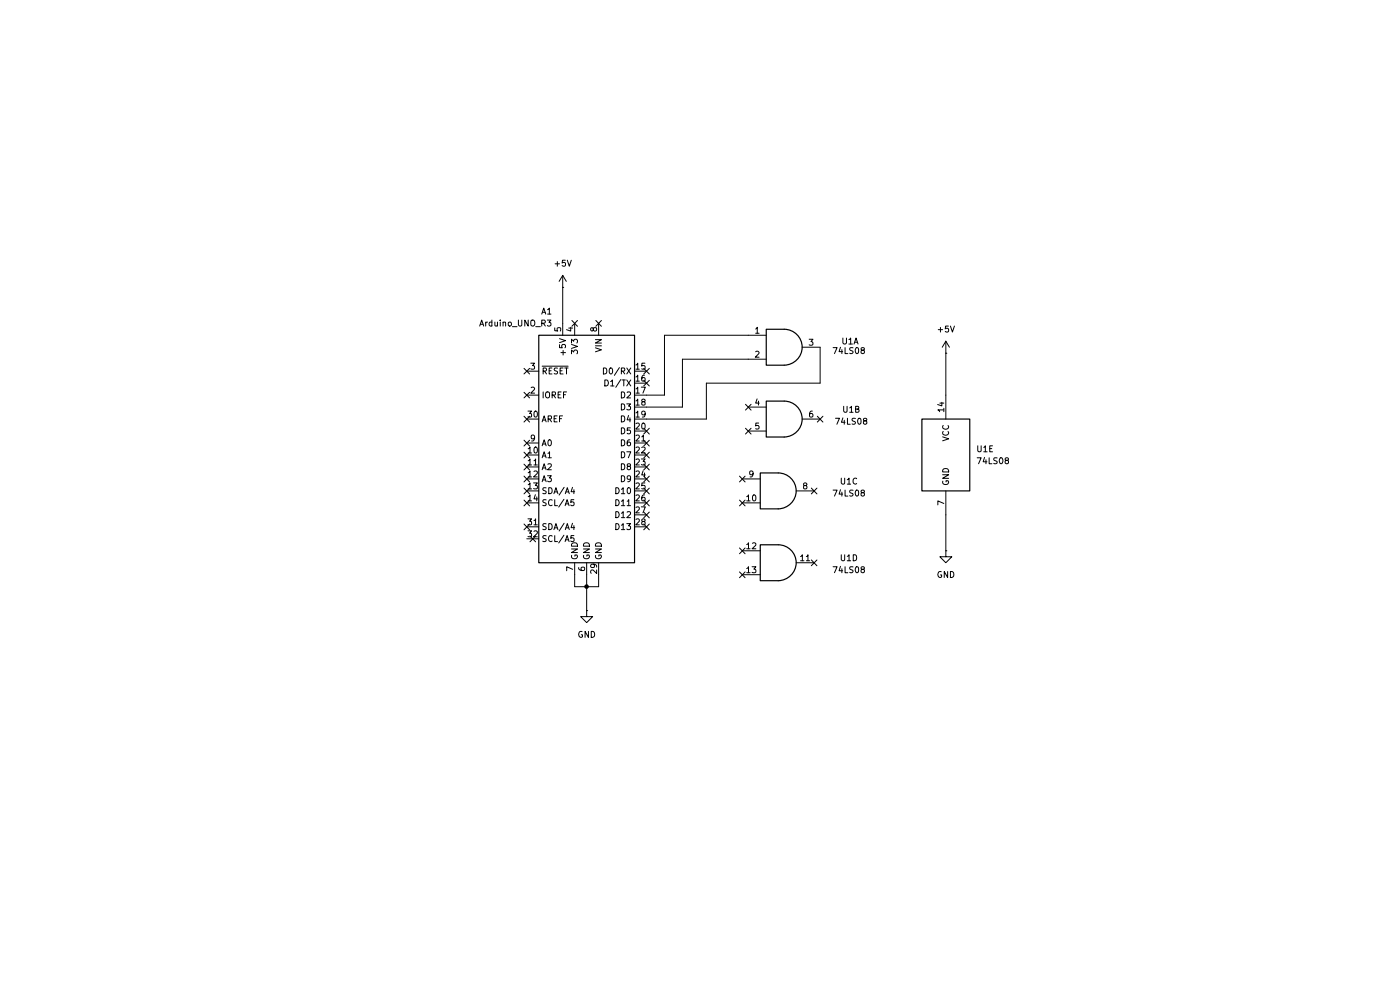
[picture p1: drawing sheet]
(kicad_sch
 (version 20260306)
 (generator "eeschema")
 (generator_version "10.0")
 (paper "A4")
 (lib_symbols
  (symbol "74xx:74LS08"
   (body_styles demorgan)
   (pin_names
    (offset 1.016)) (exclude_from_sim no) (in_bom yes) (on_board yes)
   (in_pos_files yes)
   (duplicate_pin_numbers_are_jumpers no)
   (property "Reference" "U" (at 0 1.27 0) (show_name no) (do_not_autoplace no) (effects (font (size 1.27 1.27))))
   (property "Value" "74LS08" (at 0 -1.27 0) (show_name no) (do_not_autoplace no) (effects (font (size 1.27 1.27))))
   (property "Footprint" "" (at 0 0 0) (show_name no) (do_not_autoplace no) (hide yes) (effects (font (size 1.27 1.27))))
   (property "Datasheet" "http://www.ti.com/lit/gpn/sn74LS08" (at 0 0 0) (show_name no) (do_not_autoplace no) (hide yes) (effects (font (size 1.27 1.27))))
   (property "Description" "Quad And2" (at 0 0 0) (show_name no) (do_not_autoplace no) (hide yes) (effects (font (size 1.27 1.27))))
   (property "ki_locked" "" (at 0 0 0) (show_name no) (do_not_autoplace no) (effects (font (size 1.27 1.27))))
   (symbol "74LS08_1_1"
    (arc (start 0 3.81) (mid 3.7934 0) (end 0 -3.81) (stroke (width 0.254) (type default)) (fill (type background)))
    (polyline (pts (xy 0 3.81) (xy -3.81 3.81) (xy -3.81 -3.81) (xy 0 -3.81)) (stroke (width 0.254) (type default)) (fill (type background)))
    (pin input line (at -7.62 2.54 0) (length 3.81) (name "" (effects (font (size 1.27 1.27)))) (number "1" (effects (font (size 1.27 1.27)))))
    (pin input line (at -7.62 -2.54 0) (length 3.81) (name "" (effects (font (size 1.27 1.27)))) (number "2" (effects (font (size 1.27 1.27)))))
    (pin output line (at 7.62 0 180) (length 3.81) (name "" (effects (font (size 1.27 1.27)))) (number "3" (effects (font (size 1.27 1.27))))))
   (symbol "74LS08_1_2"
    (arc (start -3.81 3.81) (mid -2.589 0) (end -3.81 -3.81) (stroke (width 0.254) (type default)) (fill (type none)))
    (polyline (pts (xy -3.81 3.81) (xy -0.635 3.81)) (stroke (width 0.254) (type default)) (fill (type background)))
    (polyline (pts (xy -3.81 -3.81) (xy -0.635 -3.81)) (stroke (width 0.254) (type default)) (fill (type background)))
    (arc (start 3.81 0) (mid 2.1855 -2.584) (end -0.6096 -3.81) (stroke (width 0.254) (type default)) (fill (type background)))
    (arc (start -0.6096 3.81) (mid 2.1928 2.5924) (end 3.81 0) (stroke (width 0.254) (type default)) (fill (type background)))
    (polyline (pts (xy -0.635 3.81) (xy -3.81 3.81) (xy -3.81 3.81) (xy -3.556 3.4036) (xy -3.0226 2.2606) (xy -2.6924 1.0414) (xy -2.6162 -0.254) (xy -2.7686 -1.4986) (xy -3.175 -2.7178) (xy -3.81 -3.81) (xy -3.81 -3.81) (xy -0.635 -3.81)) (stroke (width -25.4) (type default)) (fill (type background)))
    (pin input inverted (at -7.62 2.54 0) (length 4.318) (name "" (effects (font (size 1.27 1.27)))) (number "1" (effects (font (size 1.27 1.27)))))
    (pin input inverted (at -7.62 -2.54 0) (length 4.318) (name "" (effects (font (size 1.27 1.27)))) (number "2" (effects (font (size 1.27 1.27)))))
    (pin output inverted (at 7.62 0 180) (length 3.81) (name "" (effects (font (size 1.27 1.27)))) (number "3" (effects (font (size 1.27 1.27))))))
   (symbol "74LS08_2_1"
    (arc (start 0 3.81) (mid 3.7934 0) (end 0 -3.81) (stroke (width 0.254) (type default)) (fill (type background)))
    (polyline (pts (xy 0 3.81) (xy -3.81 3.81) (xy -3.81 -3.81) (xy 0 -3.81)) (stroke (width 0.254) (type default)) (fill (type background)))
    (pin input line (at -7.62 2.54 0) (length 3.81) (name "" (effects (font (size 1.27 1.27)))) (number "4" (effects (font (size 1.27 1.27)))))
    (pin input line (at -7.62 -2.54 0) (length 3.81) (name "" (effects (font (size 1.27 1.27)))) (number "5" (effects (font (size 1.27 1.27)))))
    (pin output line (at 7.62 0 180) (length 3.81) (name "" (effects (font (size 1.27 1.27)))) (number "6" (effects (font (size 1.27 1.27))))))
   (symbol "74LS08_2_2"
    (arc (start -3.81 3.81) (mid -2.589 0) (end -3.81 -3.81) (stroke (width 0.254) (type default)) (fill (type none)))
    (polyline (pts (xy -3.81 3.81) (xy -0.635 3.81)) (stroke (width 0.254) (type default)) (fill (type background)))
    (polyline (pts (xy -3.81 -3.81) (xy -0.635 -3.81)) (stroke (width 0.254) (type default)) (fill (type background)))
    (arc (start 3.81 0) (mid 2.1855 -2.584) (end -0.6096 -3.81) (stroke (width 0.254) (type default)) (fill (type background)))
    (arc (start -0.6096 3.81) (mid 2.1928 2.5924) (end 3.81 0) (stroke (width 0.254) (type default)) (fill (type background)))
    (polyline (pts (xy -0.635 3.81) (xy -3.81 3.81) (xy -3.81 3.81) (xy -3.556 3.4036) (xy -3.0226 2.2606) (xy -2.6924 1.0414) (xy -2.6162 -0.254) (xy -2.7686 -1.4986) (xy -3.175 -2.7178) (xy -3.81 -3.81) (xy -3.81 -3.81) (xy -0.635 -3.81)) (stroke (width -25.4) (type default)) (fill (type background)))
    (pin input inverted (at -7.62 2.54 0) (length 4.318) (name "" (effects (font (size 1.27 1.27)))) (number "4" (effects (font (size 1.27 1.27)))))
    (pin input inverted (at -7.62 -2.54 0) (length 4.318) (name "" (effects (font (size 1.27 1.27)))) (number "5" (effects (font (size 1.27 1.27)))))
    (pin output inverted (at 7.62 0 180) (length 3.81) (name "" (effects (font (size 1.27 1.27)))) (number "6" (effects (font (size 1.27 1.27))))))
   (symbol "74LS08_3_1"
    (arc (start 0 3.81) (mid 3.7934 0) (end 0 -3.81) (stroke (width 0.254) (type default)) (fill (type background)))
    (polyline (pts (xy 0 3.81) (xy -3.81 3.81) (xy -3.81 -3.81) (xy 0 -3.81)) (stroke (width 0.254) (type default)) (fill (type background)))
    (pin output line (at 7.62 0 180) (length 3.81) (name "" (effects (font (size 1.27 1.27)))) (number "8" (effects (font (size 1.27 1.27)))))
    (pin input line (at -7.62 2.54 0) (length 3.81) (name "" (effects (font (size 1.27 1.27)))) (number "9" (effects (font (size 1.27 1.27)))))
    (pin input line (at -7.62 -2.54 0) (length 3.81) (name "" (effects (font (size 1.27 1.27)))) (number "10" (effects (font (size 1.27 1.27))))))
   (symbol "74LS08_3_2"
    (arc (start -3.81 3.81) (mid -2.589 0) (end -3.81 -3.81) (stroke (width 0.254) (type default)) (fill (type none)))
    (polyline (pts (xy -3.81 3.81) (xy -0.635 3.81)) (stroke (width 0.254) (type default)) (fill (type background)))
    (polyline (pts (xy -3.81 -3.81) (xy -0.635 -3.81)) (stroke (width 0.254) (type default)) (fill (type background)))
    (arc (start 3.81 0) (mid 2.1855 -2.584) (end -0.6096 -3.81) (stroke (width 0.254) (type default)) (fill (type background)))
    (arc (start -0.6096 3.81) (mid 2.1928 2.5924) (end 3.81 0) (stroke (width 0.254) (type default)) (fill (type background)))
    (polyline (pts (xy -0.635 3.81) (xy -3.81 3.81) (xy -3.81 3.81) (xy -3.556 3.4036) (xy -3.0226 2.2606) (xy -2.6924 1.0414) (xy -2.6162 -0.254) (xy -2.7686 -1.4986) (xy -3.175 -2.7178) (xy -3.81 -3.81) (xy -3.81 -3.81) (xy -0.635 -3.81)) (stroke (width -25.4) (type default)) (fill (type background)))
    (pin output inverted (at 7.62 0 180) (length 3.81) (name "" (effects (font (size 1.27 1.27)))) (number "8" (effects (font (size 1.27 1.27)))))
    (pin input inverted (at -7.62 2.54 0) (length 4.318) (name "" (effects (font (size 1.27 1.27)))) (number "9" (effects (font (size 1.27 1.27)))))
    (pin input inverted (at -7.62 -2.54 0) (length 4.318) (name "" (effects (font (size 1.27 1.27)))) (number "10" (effects (font (size 1.27 1.27))))))
   (symbol "74LS08_4_1"
    (arc (start 0 3.81) (mid 3.7934 0) (end 0 -3.81) (stroke (width 0.254) (type default)) (fill (type background)))
    (polyline (pts (xy 0 3.81) (xy -3.81 3.81) (xy -3.81 -3.81) (xy 0 -3.81)) (stroke (width 0.254) (type default)) (fill (type background)))
    (pin output line (at 7.62 0 180) (length 3.81) (name "" (effects (font (size 1.27 1.27)))) (number "11" (effects (font (size 1.27 1.27)))))
    (pin input line (at -7.62 2.54 0) (length 3.81) (name "" (effects (font (size 1.27 1.27)))) (number "12" (effects (font (size 1.27 1.27)))))
    (pin input line (at -7.62 -2.54 0) (length 3.81) (name "" (effects (font (size 1.27 1.27)))) (number "13" (effects (font (size 1.27 1.27))))))
   (symbol "74LS08_4_2"
    (arc (start -3.81 3.81) (mid -2.589 0) (end -3.81 -3.81) (stroke (width 0.254) (type default)) (fill (type none)))
    (polyline (pts (xy -3.81 3.81) (xy -0.635 3.81)) (stroke (width 0.254) (type default)) (fill (type background)))
    (polyline (pts (xy -3.81 -3.81) (xy -0.635 -3.81)) (stroke (width 0.254) (type default)) (fill (type background)))
    (arc (start 3.81 0) (mid 2.1855 -2.584) (end -0.6096 -3.81) (stroke (width 0.254) (type default)) (fill (type background)))
    (arc (start -0.6096 3.81) (mid 2.1928 2.5924) (end 3.81 0) (stroke (width 0.254) (type default)) (fill (type background)))
    (polyline (pts (xy -0.635 3.81) (xy -3.81 3.81) (xy -3.81 3.81) (xy -3.556 3.4036) (xy -3.0226 2.2606) (xy -2.6924 1.0414) (xy -2.6162 -0.254) (xy -2.7686 -1.4986) (xy -3.175 -2.7178) (xy -3.81 -3.81) (xy -3.81 -3.81) (xy -0.635 -3.81)) (stroke (width -25.4) (type default)) (fill (type background)))
    (pin output inverted (at 7.62 0 180) (length 3.81) (name "" (effects (font (size 1.27 1.27)))) (number "11" (effects (font (size 1.27 1.27)))))
    (pin input inverted (at -7.62 2.54 0) (length 4.318) (name "" (effects (font (size 1.27 1.27)))) (number "12" (effects (font (size 1.27 1.27)))))
    (pin input inverted (at -7.62 -2.54 0) (length 4.318) (name "" (effects (font (size 1.27 1.27)))) (number "13" (effects (font (size 1.27 1.27))))))
   (symbol "74LS08_5_0"
    (pin power_in line (at 0 -12.7 90) (length 5.08) (name "GND" (effects (font (size 1.27 1.27)))) (number "7" (effects (font (size 1.27 1.27)))))
    (pin power_in line (at 0 12.7 270) (length 5.08) (name "VCC" (effects (font (size 1.27 1.27)))) (number "14" (effects (font (size 1.27 1.27))))))
   (symbol "74LS08_5_1"
    (rectangle (start -5.08 7.62) (end 5.08 -7.62) (stroke (width 0.254) (type default)) (fill (type background))))
   (embedded_fonts no))
  (symbol "MCU_Module:Arduino_UNO_R3" (exclude_from_sim no) (in_bom yes) (on_board yes)
   (in_pos_files yes)
   (duplicate_pin_numbers_are_jumpers no)
   (property "Reference" "A" (at -10.16 23.495 0) (show_name no) (do_not_autoplace no) (effects (font (size 1.27 1.27)) (justify left bottom)))
   (property "Value" "Arduino_UNO_R3" (at 5.08 -26.67 0) (show_name no) (do_not_autoplace no) (effects (font (size 1.27 1.27)) (justify left top)))
   (property "Footprint" "Module:Arduino_UNO_R3" (at 0 0 0) (show_name no) (do_not_autoplace no) (hide yes) (effects (font (size 1.27 1.27)
    (italic yes))))
   (property "Datasheet" "https://www.arduino.cc/en/Main/arduinoBoardUno" (at 0 0 0) (show_name no) (do_not_autoplace no) (hide yes) (effects (font (size 1.27 1.27))))
   (property "Description" "Arduino UNO Microcontroller Module, release 3" (at 0 0 0) (show_name no) (do_not_autoplace no) (hide yes) (effects (font (size 1.27 1.27))))
   (symbol "Arduino_UNO_R3_0_1"
    (rectangle (start -10.16 22.86) (end 10.16 -25.4) (stroke (width 0.254) (type default)) (fill (type background))))
   (symbol "Arduino_UNO_R3_1_1"
    (pin no_connect line (at -10.16 -20.32 0) (length 2.54) (hide yes) (name "NC" (effects (font (size 1.27 1.27)))) (number "1" (effects (font (size 1.27 1.27)))))
    (pin output line (at 12.7 10.16 180) (length 2.54) (name "IOREF" (effects (font (size 1.27 1.27)))) (number "2" (effects (font (size 1.27 1.27)))))
    (pin input line (at 12.7 15.24 180) (length 2.54) (name "~{RESET}" (effects (font (size 1.27 1.27)))) (number "3" (effects (font (size 1.27 1.27)))))
    (pin power_out line (at 2.54 25.4 270) (length 2.54) (name "3V3" (effects (font (size 1.27 1.27)))) (number "4" (effects (font (size 1.27 1.27)))))
    (pin power_out line (at 5.08 25.4 270) (length 2.54) (name "+5V" (effects (font (size 1.27 1.27)))) (number "5" (effects (font (size 1.27 1.27)))))
    (pin power_in line (at 0 -27.94 90) (length 2.54) (name "GND" (effects (font (size 1.27 1.27)))) (number "6" (effects (font (size 1.27 1.27)))))
    (pin power_in line (at 2.54 -27.94 90) (length 2.54) (name "GND" (effects (font (size 1.27 1.27)))) (number "7" (effects (font (size 1.27 1.27)))))
    (pin power_in line (at -2.54 25.4 270) (length 2.54) (name "VIN" (effects (font (size 1.27 1.27)))) (number "8" (effects (font (size 1.27 1.27)))))
    (pin bidirectional line (at 12.7 0 180) (length 2.54) (name "A0" (effects (font (size 1.27 1.27)))) (number "9" (effects (font (size 1.27 1.27)))))
    (pin bidirectional line (at 12.7 -2.54 180) (length 2.54) (name "A1" (effects (font (size 1.27 1.27)))) (number "10" (effects (font (size 1.27 1.27)))))
    (pin bidirectional line (at 12.7 -5.08 180) (length 2.54) (name "A2" (effects (font (size 1.27 1.27)))) (number "11" (effects (font (size 1.27 1.27)))))
    (pin bidirectional line (at 12.7 -7.62 180) (length 2.54) (name "A3" (effects (font (size 1.27 1.27)))) (number "12" (effects (font (size 1.27 1.27)))))
    (pin bidirectional line (at 12.7 -10.16 180) (length 2.54) (name "SDA/A4" (effects (font (size 1.27 1.27)))) (number "13" (effects (font (size 1.27 1.27)))))
    (pin bidirectional line (at 12.7 -12.7 180) (length 2.54) (name "SCL/A5" (effects (font (size 1.27 1.27)))) (number "14" (effects (font (size 1.27 1.27)))))
    (pin bidirectional line (at -12.7 15.24 0) (length 2.54) (name "D0/RX" (effects (font (size 1.27 1.27)))) (number "15" (effects (font (size 1.27 1.27)))))
    (pin bidirectional line (at -12.7 12.7 0) (length 2.54) (name "D1/TX" (effects (font (size 1.27 1.27)))) (number "16" (effects (font (size 1.27 1.27)))))
    (pin bidirectional line (at -12.7 10.16 0) (length 2.54) (name "D2" (effects (font (size 1.27 1.27)))) (number "17" (effects (font (size 1.27 1.27)))))
    (pin bidirectional line (at -12.7 7.62 0) (length 2.54) (name "D3" (effects (font (size 1.27 1.27)))) (number "18" (effects (font (size 1.27 1.27)))))
    (pin bidirectional line (at -12.7 5.08 0) (length 2.54) (name "D4" (effects (font (size 1.27 1.27)))) (number "19" (effects (font (size 1.27 1.27)))))
    (pin bidirectional line (at -12.7 2.54 0) (length 2.54) (name "D5" (effects (font (size 1.27 1.27)))) (number "20" (effects (font (size 1.27 1.27)))))
    (pin bidirectional line (at -12.7 0 0) (length 2.54) (name "D6" (effects (font (size 1.27 1.27)))) (number "21" (effects (font (size 1.27 1.27)))))
    (pin bidirectional line (at -12.7 -2.54 0) (length 2.54) (name "D7" (effects (font (size 1.27 1.27)))) (number "22" (effects (font (size 1.27 1.27)))))
    (pin bidirectional line (at -12.7 -5.08 0) (length 2.54) (name "D8" (effects (font (size 1.27 1.27)))) (number "23" (effects (font (size 1.27 1.27)))))
    (pin bidirectional line (at -12.7 -7.62 0) (length 2.54) (name "D9" (effects (font (size 1.27 1.27)))) (number "24" (effects (font (size 1.27 1.27)))))
    (pin bidirectional line (at -12.7 -10.16 0) (length 2.54) (name "D10" (effects (font (size 1.27 1.27)))) (number "25" (effects (font (size 1.27 1.27)))))
    (pin bidirectional line (at -12.7 -12.7 0) (length 2.54) (name "D11" (effects (font (size 1.27 1.27)))) (number "26" (effects (font (size 1.27 1.27)))))
    (pin bidirectional line (at -12.7 -15.24 0) (length 2.54) (name "D12" (effects (font (size 1.27 1.27)))) (number "27" (effects (font (size 1.27 1.27)))))
    (pin bidirectional line (at -12.7 -17.78 0) (length 2.54) (name "D13" (effects (font (size 1.27 1.27)))) (number "28" (effects (font (size 1.27 1.27)))))
    (pin power_in line (at -2.54 -27.94 90) (length 2.54) (name "GND" (effects (font (size 1.27 1.27)))) (number "29" (effects (font (size 1.27 1.27)))))
    (pin input line (at 12.7 5.08 180) (length 2.54) (name "AREF" (effects (font (size 1.27 1.27)))) (number "30" (effects (font (size 1.27 1.27)))))
    (pin bidirectional line (at 12.7 -17.78 180) (length 2.54) (name "SDA/A4" (effects (font (size 1.27 1.27)))) (number "31" (effects (font (size 1.27 1.27)))))
    (pin bidirectional line (at 12.7 -20.32 180) (length 2.54) (name "SCL/A5" (effects (font (size 1.27 1.27)))) (number "32" (effects (font (size 1.27 1.27))))))
   (embedded_fonts no))
  (symbol "power:+5V"
   (power global)
   (pin_numbers (hide yes))
   (pin_names
    (offset 0) (hide yes)) (exclude_from_sim no) (in_bom yes) (on_board yes)
   (in_pos_files yes)
   (duplicate_pin_numbers_are_jumpers no)
   (property "Reference" "#PWR" (at 0 -3.81 0) (show_name no) (do_not_autoplace no) (hide yes) (effects (font (size 1.27 1.27))))
   (property "Value" "+5V" (at 0 3.556 0) (show_name no) (do_not_autoplace no) (effects (font (size 1.27 1.27))))
   (property "Footprint" "" (at 0 0 0) (show_name no) (do_not_autoplace no) (hide yes) (effects (font (size 1.27 1.27))))
   (property "Datasheet" "" (at 0 0 0) (show_name no) (do_not_autoplace no) (hide yes) (effects (font (size 1.27 1.27))))
   (property "Description" "Power symbol creates a global label with name \"+5V\"" (at 0 0 0) (show_name no) (do_not_autoplace no) (hide yes) (effects (font (size 1.27 1.27))))
   (symbol "+5V_0_1"
    (polyline (pts (xy -0.762 1.27) (xy 0 2.54)) (stroke (width 0) (type default)) (fill (type none)))
    (polyline (pts (xy 0 2.54) (xy 0.762 1.27)) (stroke (width 0) (type default)) (fill (type none)))
    (polyline (pts (xy 0 0) (xy 0 2.54)) (stroke (width 0) (type default)) (fill (type none))))
   (symbol "+5V_1_1"
    (pin power_in line (at 0 0 90) (length 0) (name "" (effects (font (size 1.27 1.27)))) (number "1" (effects (font (size 1.27 1.27))))))
   (embedded_fonts no))
  (symbol "power:GND"
   (power global)
   (pin_numbers (hide yes))
   (pin_names
    (offset 0) (hide yes)) (exclude_from_sim no) (in_bom yes) (on_board yes)
   (in_pos_files yes)
   (duplicate_pin_numbers_are_jumpers no)
   (property "Reference" "#PWR" (at 0 -6.35 0) (show_name no) (do_not_autoplace no) (hide yes) (effects (font (size 1.27 1.27))))
   (property "Value" "GND" (at 0 -3.81 0) (show_name no) (do_not_autoplace no) (effects (font (size 1.27 1.27))))
   (property "Footprint" "" (at 0 0 0) (show_name no) (do_not_autoplace no) (hide yes) (effects (font (size 1.27 1.27))))
   (property "Datasheet" "" (at 0 0 0) (show_name no) (do_not_autoplace no) (hide yes) (effects (font (size 1.27 1.27))))
   (property "Description" "Power symbol creates a global label with name \"GND\" , ground" (at 0 0 0) (show_name no) (do_not_autoplace no) (hide yes) (effects (font (size 1.27 1.27))))
   (symbol "GND_0_1"
    (polyline (pts (xy 0 0) (xy 0 -1.27) (xy 1.27 -1.27) (xy 0 -2.54) (xy -1.27 -1.27) (xy 0 -1.27)) (stroke (width 0) (type default)) (fill (type none))))
   (symbol "GND_1_1"
    (pin power_in line (at 0 0 270) (length 0) (name "" (effects (font (size 1.27 1.27)))) (number "1" (effects (font (size 1.27 1.27))))))
   (embedded_fonts no)))
 (junction
  (at 124.46 124.46)
  (diameter 0)
  (color 0 0 0 0))
 (no_connect
  (at 111.76 99.06))
 (no_connect
  (at 137.16 91.44))
 (no_connect
  (at 158.75 86.36))
 (no_connect
  (at 157.48 121.92))
 (no_connect
  (at 137.16 111.76))
 (no_connect
  (at 137.16 81.28))
 (no_connect
  (at 111.76 78.74))
 (no_connect
  (at 173.99 88.9))
 (no_connect
  (at 111.76 104.14))
 (no_connect
  (at 137.16 96.52))
 (no_connect
  (at 113.03 114.3))
 (no_connect
  (at 137.16 93.98))
 (no_connect
  (at 137.16 104.14))
 (no_connect
  (at 111.76 106.68))
 (no_connect
  (at 121.92 68.58))
 (no_connect
  (at 172.72 119.38))
 (no_connect
  (at 157.48 116.84))
 (no_connect
  (at 137.16 78.74))
 (no_connect
  (at 137.16 101.6))
 (no_connect
  (at 111.76 88.9))
 (no_connect
  (at 111.76 83.82))
 (no_connect
  (at 158.75 91.44))
 (no_connect
  (at 111.76 101.6))
 (no_connect
  (at 137.16 99.06))
 (no_connect
  (at 111.76 96.52))
 (no_connect
  (at 111.76 93.98))
 (no_connect
  (at 111.76 111.76))
 (no_connect
  (at 137.16 109.22))
 (no_connect
  (at 172.72 104.14))
 (no_connect
  (at 157.48 101.6))
 (no_connect
  (at 137.16 106.68))
 (no_connect
  (at 157.48 106.68))
 (no_connect
  (at 127 68.58))
 (wire
  (pts (xy 173.99 81.28) (xy 173.99 73.66))
  (stroke (width 0) (type default)))
 (wire
  (pts (xy 124.46 124.46) (xy 124.46 129.54))
  (stroke (width 0) (type default)))
 (wire
  (pts (xy 121.92 124.46) (xy 124.46 124.46))
  (stroke (width 0) (type default)))
 (wire
  (pts (xy 119.38 60.96) (xy 119.38 68.58))
  (stroke (width 0) (type default)))
 (wire
  (pts (xy 124.46 121.92) (xy 124.46 124.46))
  (stroke (width 0) (type default)))
 (wire
  (pts (xy 137.16 83.82) (xy 140.97 83.82))
  (stroke (width 0) (type default)))
 (wire
  (pts (xy 200.66 74.93) (xy 200.66 83.82))
  (stroke (width 0) (type default)))
 (wire
  (pts (xy 140.97 71.12) (xy 158.75 71.12))
  (stroke (width 0) (type default)))
 (wire
  (pts (xy 144.78 86.36) (xy 144.78 76.2))
  (stroke (width 0) (type default)))
 (wire
  (pts (xy 127 121.92) (xy 127 124.46))
  (stroke (width 0) (type default)))
 (wire
  (pts (xy 144.78 76.2) (xy 158.75 76.2))
  (stroke (width 0) (type default)))
 (wire
  (pts (xy 140.97 83.82) (xy 140.97 71.12))
  (stroke (width 0) (type default)))
 (wire
  (pts (xy 127 124.46) (xy 124.46 124.46))
  (stroke (width 0) (type default)))
 (wire
  (pts (xy 149.86 81.28) (xy 173.99 81.28))
  (stroke (width 0) (type default)))
 (wire
  (pts (xy 149.86 88.9) (xy 149.86 81.28))
  (stroke (width 0) (type default)))
 (wire
  (pts (xy 137.16 88.9) (xy 149.86 88.9))
  (stroke (width 0) (type default)))
 (wire
  (pts (xy 200.66 109.22) (xy 200.66 116.84))
  (stroke (width 0) (type default)))
 (wire
  (pts (xy 121.92 121.92) (xy 121.92 124.46))
  (stroke (width 0) (type default)))
 (wire
  (pts (xy 137.16 86.36) (xy 144.78 86.36))
  (stroke (width 0) (type default)))
 (symbol
  (lib_id "74xx:74LS08")
  (at 200.66 96.52 0)
  (unit 5)
  (body_style 1)
  (exclude_from_sim no)
  (in_bom yes)
  (on_board yes)
  (in_pos_files yes)
  (dnp no)
  (fields_autoplaced yes)
  (property "Reference" "U1" (at 207.01 95.2499 0) (show_name no) (do_not_autoplace no) (effects (font (size 1.27 1.27)) (justify left)))
  (property "Value" "74LS08" (at 207.01 97.7899 0) (show_name no) (do_not_autoplace no) (effects (font (size 1.27 1.27)) (justify left)))
  (property "Footprint" "" (at 200.66 96.52 0) (hide yes) (show_name no) (do_not_autoplace no) (effects (font (size 1.27 1.27))))
  (property "Datasheet" "http://www.ti.com/lit/gpn/sn74LS08" (at 200.66 96.52 0) (hide yes) (show_name no) (do_not_autoplace no) (effects (font (size 1.27 1.27))))
  (property "Description" "Quad And2" (at 200.66 96.52 0) (hide yes) (show_name no) (do_not_autoplace no) (effects (font (size 1.27 1.27))))
  (pin "5")
  (pin "3")
  (pin "6")
  (pin "2")
  (pin "1")
  (pin "8")
  (pin "9")
  (pin "10")
  (pin "4")
  (pin "7")
  (pin "12")
  (pin "14")
  (pin "11")
  (pin "13"))
 (symbol
  (lib_id "power:+5V")
  (at 119.38 60.96 0)
  (unit 1)
  (body_style 1)
  (exclude_from_sim no)
  (in_bom yes)
  (on_board yes)
  (in_pos_files yes)
  (dnp no)
  (fields_autoplaced yes)
  (property "Reference" "#PWR01" (at 119.38 64.77 0) (hide yes) (show_name no) (do_not_autoplace no) (effects (font (size 1.27 1.27))))
  (property "Value" "+5V" (at 119.38 55.88 0) (show_name no) (do_not_autoplace no) (effects (font (size 1.27 1.27))))
  (property "Footprint" "" (at 119.38 60.96 0) (hide yes) (show_name no) (do_not_autoplace no) (effects (font (size 1.27 1.27))))
  (property "Datasheet" "" (at 119.38 60.96 0) (hide yes) (show_name no) (do_not_autoplace no) (effects (font (size 1.27 1.27))))
  (property "Description" "Power symbol creates a global label with name \"+5V\"" (at 119.38 60.96 0) (hide yes) (show_name no) (do_not_autoplace no) (effects (font (size 1.27 1.27))))
  (pin "1"))
 (symbol
  (lib_id "74xx:74LS08")
  (at 165.1 104.14 0)
  (unit 3)
  (body_style 1)
  (exclude_from_sim no)
  (in_bom yes)
  (on_board yes)
  (in_pos_files yes)
  (dnp no)
  (property "Reference" "U1" (at 180.086 102.108 0) (show_name no) (do_not_autoplace no) (effects (font (size 1.27 1.27))))
  (property "Value" "74LS08" (at 180.086 104.648 0) (show_name no) (do_not_autoplace no) (effects (font (size 1.27 1.27))))
  (property "Footprint" "" (at 165.1 104.14 0) (hide yes) (show_name no) (do_not_autoplace no) (effects (font (size 1.27 1.27))))
  (property "Datasheet" "http://www.ti.com/lit/gpn/sn74LS08" (at 165.1 104.14 0) (hide yes) (show_name no) (do_not_autoplace no) (effects (font (size 1.27 1.27))))
  (property "Description" "Quad And2" (at 165.1 104.14 0) (hide yes) (show_name no) (do_not_autoplace no) (effects (font (size 1.27 1.27))))
  (pin "5")
  (pin "3")
  (pin "6")
  (pin "2")
  (pin "1")
  (pin "8")
  (pin "9")
  (pin "10")
  (pin "4")
  (pin "7")
  (pin "12")
  (pin "14")
  (pin "11")
  (pin "13"))
 (symbol
  (lib_id "power:GND")
  (at 200.66 116.84 0)
  (unit 1)
  (body_style 1)
  (exclude_from_sim no)
  (in_bom yes)
  (on_board yes)
  (in_pos_files yes)
  (dnp no)
  (fields_autoplaced yes)
  (property "Reference" "#PWR04" (at 200.66 123.19 0) (hide yes) (show_name no) (do_not_autoplace no) (effects (font (size 1.27 1.27))))
  (property "Value" "GND" (at 200.66 121.92 0) (show_name no) (do_not_autoplace no) (effects (font (size 1.27 1.27))))
  (property "Footprint" "" (at 200.66 116.84 0) (hide yes) (show_name no) (do_not_autoplace no) (effects (font (size 1.27 1.27))))
  (property "Datasheet" "" (at 200.66 116.84 0) (hide yes) (show_name no) (do_not_autoplace no) (effects (font (size 1.27 1.27))))
  (property "Description" "Power symbol creates a global label with name \"GND\" , ground" (at 200.66 116.84 0) (hide yes) (show_name no) (do_not_autoplace no) (effects (font (size 1.27 1.27))))
  (pin "1"))
 (symbol
  (lib_id "power:GND")
  (at 124.46 129.54 0)
  (unit 1)
  (body_style 1)
  (exclude_from_sim no)
  (in_bom yes)
  (on_board yes)
  (in_pos_files yes)
  (dnp no)
  (fields_autoplaced yes)
  (property "Reference" "#PWR03" (at 124.46 135.89 0) (hide yes) (show_name no) (do_not_autoplace no) (effects (font (size 1.27 1.27))))
  (property "Value" "GND" (at 124.46 134.62 0) (show_name no) (do_not_autoplace no) (effects (font (size 1.27 1.27))))
  (property "Footprint" "" (at 124.46 129.54 0) (hide yes) (show_name no) (do_not_autoplace no) (effects (font (size 1.27 1.27))))
  (property "Datasheet" "" (at 124.46 129.54 0) (hide yes) (show_name no) (do_not_autoplace no) (effects (font (size 1.27 1.27))))
  (property "Description" "Power symbol creates a global label with name \"GND\" , ground" (at 124.46 129.54 0) (hide yes) (show_name no) (do_not_autoplace no) (effects (font (size 1.27 1.27))))
  (pin "1"))
 (symbol
  (lib_id "74xx:74LS08")
  (at 166.37 73.66 0)
  (unit 1)
  (body_style 1)
  (exclude_from_sim no)
  (in_bom yes)
  (on_board yes)
  (in_pos_files yes)
  (dnp no)
  (property "Reference" "U1" (at 180.34 72.39 0) (show_name no) (do_not_autoplace no) (effects (font (size 1.27 1.27))))
  (property "Value" "74LS08" (at 180.086 74.422 0) (show_name no) (do_not_autoplace no) (effects (font (size 1.27 1.27))))
  (property "Footprint" "" (at 166.37 73.66 0) (hide yes) (show_name no) (do_not_autoplace no) (effects (font (size 1.27 1.27))))
  (property "Datasheet" "http://www.ti.com/lit/gpn/sn74LS08" (at 166.37 73.66 0) (hide yes) (show_name no) (do_not_autoplace no) (effects (font (size 1.27 1.27))))
  (property "Description" "Quad And2" (at 166.37 73.66 0) (hide yes) (show_name no) (do_not_autoplace no) (effects (font (size 1.27 1.27))))
  (pin "5")
  (pin "3")
  (pin "6")
  (pin "2")
  (pin "1")
  (pin "8")
  (pin "9")
  (pin "10")
  (pin "4")
  (pin "7")
  (pin "12")
  (pin "14")
  (pin "11")
  (pin "13"))
 (symbol
  (lib_id "power:+5V")
  (at 200.66 74.93 0)
  (unit 1)
  (body_style 1)
  (exclude_from_sim no)
  (in_bom yes)
  (on_board yes)
  (in_pos_files yes)
  (dnp no)
  (fields_autoplaced yes)
  (property "Reference" "#PWR02" (at 200.66 78.74 0) (hide yes) (show_name no) (do_not_autoplace no) (effects (font (size 1.27 1.27))))
  (property "Value" "+5V" (at 200.66 69.85 0) (show_name no) (do_not_autoplace no) (effects (font (size 1.27 1.27))))
  (property "Footprint" "" (at 200.66 74.93 0) (hide yes) (show_name no) (do_not_autoplace no) (effects (font (size 1.27 1.27))))
  (property "Datasheet" "" (at 200.66 74.93 0) (hide yes) (show_name no) (do_not_autoplace no) (effects (font (size 1.27 1.27))))
  (property "Description" "Power symbol creates a global label with name \"+5V\"" (at 200.66 74.93 0) (hide yes) (show_name no) (do_not_autoplace no) (effects (font (size 1.27 1.27))))
  (pin "1"))
 (symbol
  (lib_id "74xx:74LS08")
  (at 166.37 88.9 0)
  (unit 2)
  (body_style 1)
  (exclude_from_sim no)
  (in_bom yes)
  (on_board yes)
  (in_pos_files yes)
  (dnp no)
  (property "Reference" "U1" (at 180.594 86.868 0) (show_name no) (do_not_autoplace no) (effects (font (size 1.27 1.27))))
  (property "Value" "74LS08" (at 180.594 89.408 0) (show_name no) (do_not_autoplace no) (effects (font (size 1.27 1.27))))
  (property "Footprint" "" (at 166.37 88.9 0) (hide yes) (show_name no) (do_not_autoplace no) (effects (font (size 1.27 1.27))))
  (property "Datasheet" "http://www.ti.com/lit/gpn/sn74LS08" (at 166.37 88.9 0) (hide yes) (show_name no) (do_not_autoplace no) (effects (font (size 1.27 1.27))))
  (property "Description" "Quad And2" (at 166.37 88.9 0) (hide yes) (show_name no) (do_not_autoplace no) (effects (font (size 1.27 1.27))))
  (pin "5")
  (pin "3")
  (pin "6")
  (pin "2")
  (pin "1")
  (pin "8")
  (pin "9")
  (pin "10")
  (pin "4")
  (pin "7")
  (pin "12")
  (pin "14")
  (pin "11")
  (pin "13"))
 (symbol
  (lib_id "MCU_Module:Arduino_UNO_R3")
  (at 124.46 93.98 0)
  (mirror y)
  (unit 1)
  (body_style 1)
  (exclude_from_sim no)
  (in_bom yes)
  (on_board yes)
  (in_pos_files yes)
  (dnp no)
  (property "Reference" "A1" (at 117.2367 66.04 0) (show_name no) (do_not_autoplace no) (effects (font (size 1.27 1.27)) (justify left)))
  (property "Value" "Arduino_UNO_R3" (at 117.2367 68.58 0) (show_name no) (do_not_autoplace no) (effects (font (size 1.27 1.27)) (justify left)))
  (property "Footprint" "Module:Arduino_UNO_R3" (at 124.46 93.98 0) (hide yes) (show_name no) (do_not_autoplace no) (effects (font (size 1.27 1.27)
    (italic yes))))
  (property "Datasheet" "https://www.arduino.cc/en/Main/arduinoBoardUno" (at 124.46 93.98 0) (hide yes) (show_name no) (do_not_autoplace no) (effects (font (size 1.27 1.27))))
  (property "Description" "Arduino UNO Microcontroller Module, release 3" (at 124.46 93.98 0) (hide yes) (show_name no) (do_not_autoplace no) (effects (font (size 1.27 1.27))))
  (pin "1")
  (pin "17")
  (pin "16")
  (pin "5")
  (pin "25")
  (pin "2")
  (pin "12")
  (pin "7")
  (pin "15")
  (pin "8")
  (pin "22")
  (pin "11")
  (pin "26")
  (pin "14")
  (pin "19")
  (pin "24")
  (pin "13")
  (pin "29")
  (pin "28")
  (pin "9")
  (pin "23")
  (pin "6")
  (pin "10")
  (pin "27")
  (pin "4")
  (pin "20")
  (pin "18")
  (pin "3")
  (pin "21")
  (pin "31")
  (pin "32")
  (pin "30"))
 (symbol
  (lib_id "74xx:74LS08")
  (at 165.1 119.38 0)
  (unit 4)
  (body_style 1)
  (exclude_from_sim no)
  (in_bom yes)
  (on_board yes)
  (in_pos_files yes)
  (dnp no)
  (property "Reference" "U1" (at 180.086 118.364 0) (show_name no) (do_not_autoplace no) (effects (font (size 1.27 1.27))))
  (property "Value" "74LS08" (at 180.086 120.904 0) (show_name no) (do_not_autoplace no) (effects (font (size 1.27 1.27))))
  (property "Footprint" "" (at 165.1 119.38 0) (hide yes) (show_name no) (do_not_autoplace no) (effects (font (size 1.27 1.27))))
  (property "Datasheet" "http://www.ti.com/lit/gpn/sn74LS08" (at 165.1 119.38 0) (hide yes) (show_name no) (do_not_autoplace no) (effects (font (size 1.27 1.27))))
  (property "Description" "Quad And2" (at 165.1 119.38 0) (hide yes) (show_name no) (do_not_autoplace no) (effects (font (size 1.27 1.27))))
  (pin "5")
  (pin "3")
  (pin "6")
  (pin "2")
  (pin "1")
  (pin "8")
  (pin "9")
  (pin "10")
  (pin "4")
  (pin "7")
  (pin "12")
  (pin "14")
  (pin "11")
  (pin "13"))
 (sheet_instances
  (path ""
   (page "1")))
 (embedded_fonts no))
